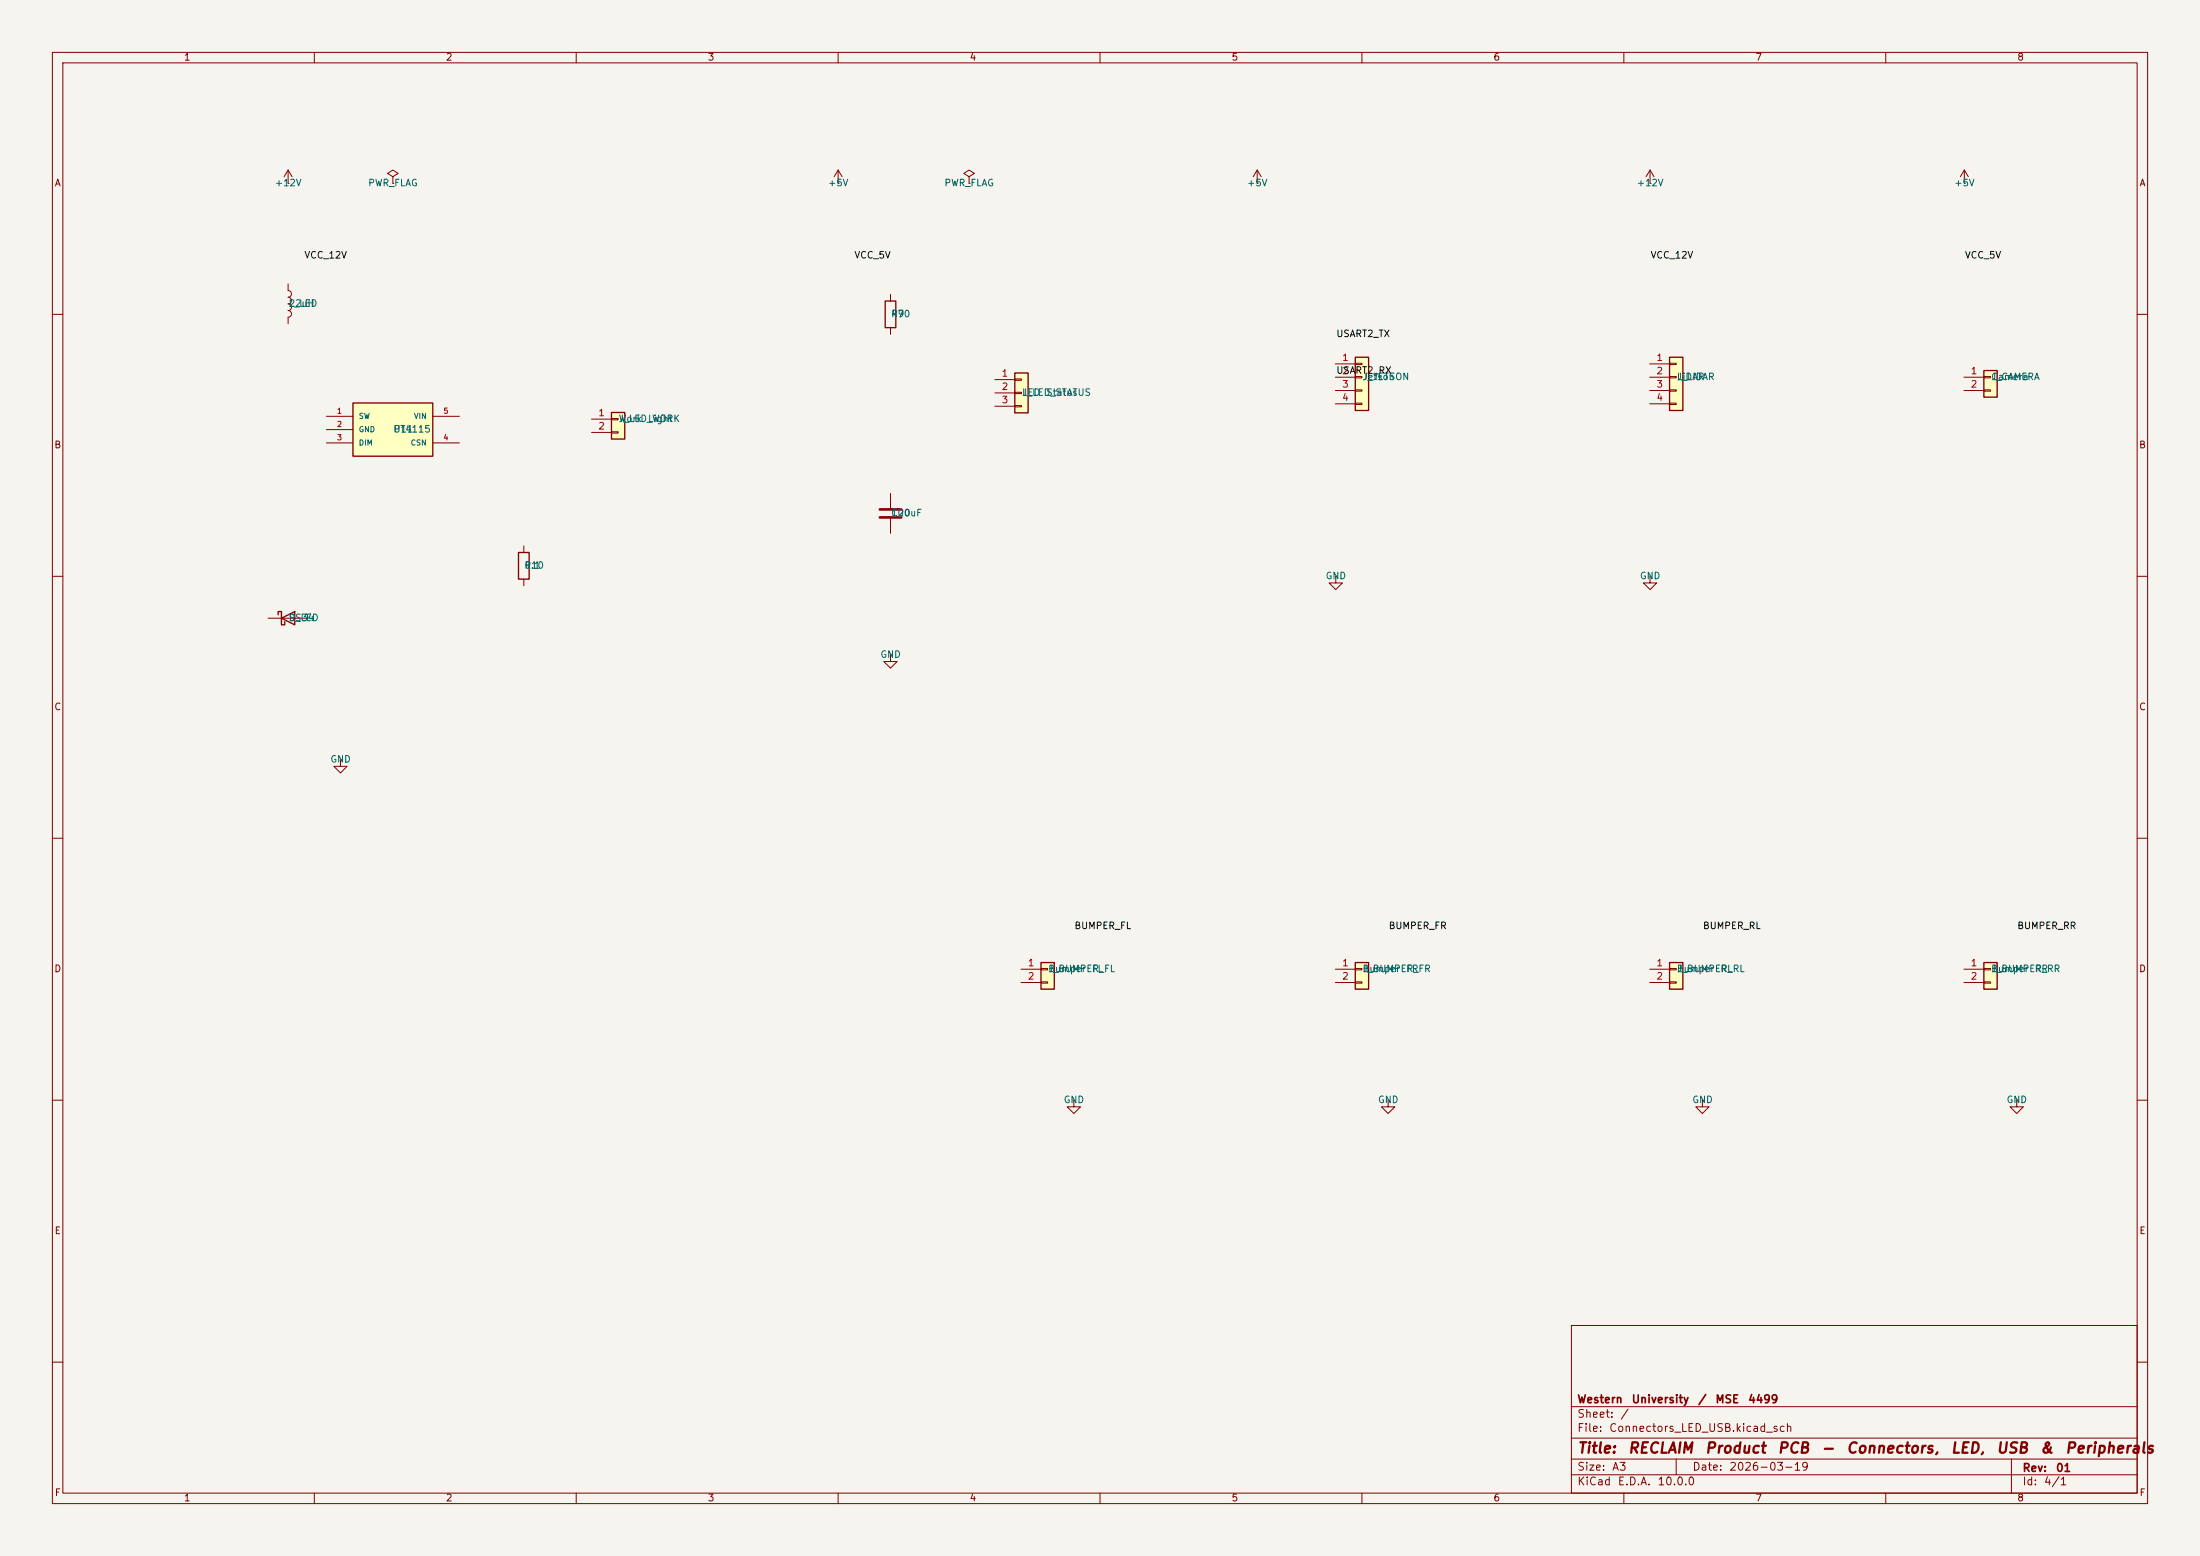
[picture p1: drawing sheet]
<svg xmlns="http://www.w3.org/2000/svg" width="420mm" height="297mm" viewBox="0 0 420 297" stroke-linecap="round" stroke-linejoin="round" font-family="sans-serif">
<path d="M0 0h420v297h-420z" fill="#f5f4ef" stroke="#f5f4ef" stroke-width=".19"/>
<g fill="none" stroke="#840000" stroke-width=".19">
<path d="M10 10h400v277h-400zM12 12h396v273h-396zM60 10v2M110 10v2M160 10v2M210 10v2M260 10v2M310 10v2M360 10v2M10 60h2M408 60h2M10 110h2"/>
<path d="M408 110h2M10 160h2M408 160h2M10 210h2M408 210h2M300 253h108v32h-108zM10 260h2M300 278.5h108M300 274.5h108M300 268.5h108M320 278.5v3M384 278.5v6.5"/>
<path d="M408 260h2M60 285v2M110 285v2M160 285v2M210 285v2M260 285v2M300 281.5h108M310 285v2M360 285v2"/>
</g>
<path d="M67.4 76.9h15.2v10.2h-15.2z" fill="#ffffc2"/>
<path d="M67.4 76.9h15.2v10.2h-15.2z" fill="none" stroke="#840000" stroke-width=".25"/>
<path d="M62.3 79.5h5.1M82.6 79.5h5.1M62.3 82h5.1M62.3 84.5h5.1M82.6 84.5h5.1" fill="none" stroke="#840000" stroke-width=".19"/>
<path d="M318.7 68.2h2.6v10.2h-2.6z" fill="#ffffc2"/>
<path d="M318.7 68.2h2.6v10.2h-2.6z" fill="none" stroke="#840000" stroke-width=".25"/>
<g fill="none" stroke="#840000" stroke-width=".19">
<path d="M240 35h.1M240 32.5l-.8 1.2M240 32.5l.8 1.2M240 32.5v2.5M315 35h.1M315 32.5l-.8 1.2M315 32.5l.8 1.2M315 32.5v2.5M375 35h.1M375 32.5l-.8 1.2M375 32.5l.8 1.2M375 32.5v2.5"/>
<path d="M314.9 69.5h3.8M314.9 72h3.8M314.9 74.5h3.8M314.9 77.1h3.8M318.7 69.3h1.3v.3h-1.3zM318.7 71.9h1.3v.2h-1.3zM318.7 74.4h1.3v.3h-1.3zM318.7 77h1.3v.2h-1.3zM315 110v1.3h1.3l-1.3 1.2-1.3-1.2h1.3M315 110h.1M205 210v1.3h1.3l-1.3 1.2-1.3-1.2h1.3M205 210h.1"/>
</g>
<path d="M198.7 183.7h2.6v5.1h-2.6z" fill="#ffffc2"/>
<path d="M198.7 183.7h2.6v5.1h-2.6z" fill="none" stroke="#840000" stroke-width=".25"/>
<path d="M194.9 185h3.8M194.9 187.5h3.8M198.7 184.9h1.3v.2h-1.3zM198.7 187.4h1.3v.3h-1.3zM265 210v1.3h1.3l-1.3 1.2-1.3-1.2h1.3M265 210h.1" fill="none" stroke="#840000" stroke-width=".19"/>
<path d="M258.7 183.7h2.6v5.1h-2.6z" fill="#ffffc2"/>
<path d="M169 57.5h2v5h-2zM258.7 183.7h2.6v5.1h-2.6z" fill="none" stroke="#840000" stroke-width=".25"/>
<g fill="none" stroke="#840000" stroke-width=".19">
<path d="M160 35h.1M160 32.5l-.8 1.2M160 32.5l.8 1.2M160 32.5v2.5M185 33.7l1-.6-1-.6-1 .6 1 .6v1.3M185 35h.1M170 56.2v1.3M170 62.5v1.3M170 94.2v2.8M170 99v2.8M170 125v1.3h1.3l-1.3 1.2-1.3-1.2h1.3M170 125h.1"/>
<path d="M254.9 185h3.8M254.9 187.5h3.8M258.7 184.9h1.3v.2h-1.3zM258.7 187.4h1.3v.3h-1.3z"/>
</g>
<path d="M168 97.2h4M168 98.8h4" fill="none" stroke="#840000" stroke-width=".51"/>
<path d="M193.7 71.2h2.6v7.6h-2.6z" fill="#ffffc2"/>
<path d="M193.7 71.2h2.6v7.6h-2.6z" fill="none" stroke="#840000" stroke-width=".25"/>
<path d="M189.9 72.5h3.8M189.9 75h3.8M189.9 77.5h3.8M193.7 72.3h1.3v.3h-1.3zM193.7 74.9h1.3v.2h-1.3zM193.7 77.4h1.3v.3h-1.3zM325 210v1.3h1.3l-1.3 1.2-1.3-1.2h1.3M325 210h.1" fill="none" stroke="#840000" stroke-width=".19"/>
<path d="M378.7 183.7h2.6v5.1h-2.6z" fill="#ffffc2"/>
<path d="M378.7 183.7h2.6v5.1h-2.6z" fill="none" stroke="#840000" stroke-width=".25"/>
<path d="M374.9 185h3.8M374.9 187.5h3.8M378.7 184.9h1.3v.2h-1.3zM378.7 187.4h1.3v.3h-1.3zM385 210v1.3h1.3l-1.3 1.2-1.3-1.2h1.3M385 210h.1" fill="none" stroke="#840000" stroke-width=".19"/>
<path d="M116.7 78.7h2.6v5.1h-2.6z" fill="#ffffc2"/>
<path d="M116.7 78.7h2.6v5.1h-2.6zM99 105.5h2v5h-2z" fill="none" stroke="#840000" stroke-width=".25"/>
<path d="M116.7 79.9h1.3v.2h-1.3zM112.9 80h3.8M112.9 82.5h3.8M116.7 82.4h1.3v.3h-1.3zM100 104.2v1.3M100 110.5v1.3" fill="none" stroke="#840000" stroke-width=".19"/>
<path d="M378.7 70.7h2.6v5.1h-2.6z" fill="#ffffc2"/>
<path d="M378.7 70.7h2.6v5.1h-2.6zM53.1 117.4v-.7h.6v2.6h.7v-.7M53.7 118l2.6-1.3v2.6z" fill="none" stroke="#840000" stroke-width=".25"/>
<path d="M374.9 72h3.8M374.9 74.5h3.8M378.7 71.9h1.3v.2h-1.3zM378.7 74.4h1.3v.3h-1.3zM51.2 118h7.6M65 145v1.3h1.3l-1.3 1.2-1.3-1.2h1.3M65 145h.1" fill="none" stroke="#840000" stroke-width=".19"/>
<path d="M258.7 68.2h2.6v10.2h-2.6z" fill="#ffffc2"/>
<path d="M258.7 68.2h2.6v10.2h-2.6z" fill="none" stroke="#840000" stroke-width=".25"/>
<path d="M254.9 69.5h3.8M254.9 72h3.8M254.9 74.5h3.8M254.9 77.1h3.8M258.7 69.3h1.3v.3h-1.3zM258.7 71.9h1.3v.2h-1.3zM258.7 74.4h1.3v.3h-1.3zM258.7 77h1.3v.2h-1.3z" fill="none" stroke="#840000" stroke-width=".19"/>
<path d="M318.7 183.7h2.6v5.1h-2.6z" fill="#ffffc2"/>
<path d="M318.7 183.7h2.6v5.1h-2.6z" fill="none" stroke="#840000" stroke-width=".25"/>
<g fill="none" stroke="#840000" stroke-width=".19">
<path d="M55 35h.1M55 32.5v2.5M55 32.5l-.8 1.2M55 32.5l.8 1.2M75 33.7l1-.6-1-.6-1 .6 1 .6v1.3M75 35h.1M55 54.2v1.3a.64 .64 0 0 1 .6 .6 .64 .64 0 0 1-.6 .6 .64 .64 0 0 1 .6 .7 .64 .64 0 0 1-.6 .6 .64 .64 0 0 1 .6 .6 .64 .64 0 0 1-.6 .7 .64 .64 0 0 1 .6 .6 .64 .64 0 0 1-.6 .7M55 60.5v1.3M255 110v1.3h1.3l-1.3 1.2-1.3-1.2h1.3M255 110h.1M314.9 185h3.8M314.9 187.5h3.8"/>
<path d="M318.7 184.9h1.3v.2h-1.3zM318.7 187.4h1.3v.3h-1.3z"/>
</g>
<g font-size="2" fill="#840000">
<text x="301" y="277.9">Title:</text>
<text x="310.6" y="277.9">RECLAIM</text>
<text x="325.4" y="277.9">Product</text>
<text x="339.2" y="277.9">PCB</text>
<text x="347.5" y="277.9">-</text>
<text x="352.3" y="277.9">Connectors,</text>
<text x="372.3" y="277.9">LED,</text>
<text x="381" y="277.9">USB</text>
<text x="389.3" y="277.9">&amp;</text>
<text x="394.1" y="277.9">Peripherals</text>
</g>
<g font-size="1.5" fill="#840000">
<text x="301" y="268.2">Western</text>
<text x="311.4" y="268.2">University</text>
<text x="324" y="268.2">/</text>
<text x="327.4" y="268.2">MSE</text>
<text x="333.6" y="268.2">4499</text>
<text x="301" y="273.7">File:</text>
<text x="301" y="271">Sheet:</text>
<text x="307.1" y="273.7">Connectors_LED_USB.kicad_sch</text>
<text x="309.2" y="271">/</text>
<text x="301" y="281.1">Size:</text>
<text x="307.6" y="281.1">A3</text>
<text x="323" y="281.1">Date:</text>
<text x="330" y="281.1">2026-03-19</text>
<text x="386" y="281.3">Rev:</text>
<text x="392.4" y="281.3">01</text>
<text x="301" y="283.9">KiCad</text>
<text x="308.7" y="283.9">E.D.A.</text>
<text x="316.3" y="283.9">10.0.0</text>
<text x="386" y="283.9">Id:</text>
<text x="390.1" y="283.9">4/1</text>
</g>
<g font-size="1.3" fill="#840000">
<text x="35" y="11.9">1</text>
<text x="85" y="11.9">2</text>
<text x="135" y="11.9">3</text>
<text x="185" y="11.9">4</text>
<text x="235" y="11.9">5</text>
<text x="285" y="11.9">6</text>
<text x="335" y="11.9">7</text>
<text x="385" y="11.9">8</text>
<text x="10.3" y="35.9">A</text>
<text x="408.3" y="35.9">A</text>
<text x="10.3" y="85.9">B</text>
<text x="408.2" y="85.9">B</text>
<text x="10.3" y="135.9">C</text>
<text x="408.2" y="135.9">C</text>
<text x="10.3" y="185.9">D</text>
<text x="408.2" y="185.9">D</text>
<text x="10.3" y="235.9">E</text>
<text x="408.3" y="235.9">E</text>
<text x="10.3" y="285.9">F</text>
<text x="35" y="286.9">1</text>
<text x="85" y="286.9">2</text>
<text x="135" y="286.9">3</text>
<text x="185" y="286.9">4</text>
<text x="235" y="286.9">5</text>
<text x="285" y="286.9">6</text>
<text x="335" y="286.9">7</text>
<text x="385" y="286.9">8</text>
<text x="408.3" y="285.9">F</text>
</g>
<g font-size="1.3" fill="#006464">
<text x="52.4" y="35.9">+12V</text>
<text x="70.2" y="35.9">PWR_FLAG</text>
<text x="158" y="35.9">+5V</text>
<text x="180.2" y="35.9">PWR_FLAG</text>
<text x="238" y="35.9">+5V</text>
<text x="312.4" y="35.9">+12V</text>
<text x="373" y="35.9">+5V</text>
<text x="55" y="58.9">22uH</text>
<text x="55" y="58.9">L_LED</text>
<text x="170" y="60.9">R9</text>
<text x="170" y="60.9">470</text>
<text x="195" y="75.9">LED</text>
<text x="195" y="75.9">J_LED_STATUS</text>
<text x="199.6" y="75.9">Status</text>
<text x="260" y="72.9">J_JETSON</text>
<text x="260" y="72.9">Jetson</text>
<text x="320" y="72.9">J_LIDAR</text>
<text x="320" y="72.9">LiDAR</text>
<text x="380" y="72.9">Camera</text>
<text x="380" y="72.9">J_CAMERA</text>
<text x="75" y="82.9">U11</text>
<text x="75" y="82.9">PT4115</text>
<text x="118" y="80.9">Work</text>
<text x="118" y="80.9">J_LED_WORK</text>
<text x="123.6" y="80.9">Light</text>
<text x="170" y="98.9">100uF</text>
<text x="170" y="98.9">C2</text>
<text x="100" y="108.9">R10</text>
<text x="100" y="108.9">0.1</text>
<text x="253" y="110.9">GND</text>
<text x="313" y="110.9">GND</text>
<text x="55" y="118.9">D_LED</text>
<text x="55" y="118.9">SS34</text>
<text x="168" y="125.9">GND</text>
<text x="63" y="145.9">GND</text>
<text x="200" y="185.9">J_BUMPER_FL</text>
<text x="200" y="185.9">Bumper</text>
<text x="208.3" y="185.9">FL</text>
<text x="260" y="185.9">J_BUMPER_FR</text>
<text x="260" y="185.9">Bumper</text>
<text x="268.3" y="185.9">FR</text>
<text x="320" y="185.9">J_BUMPER_RL</text>
<text x="320" y="185.9">Bumper</text>
<text x="328.3" y="185.9">RL</text>
<text x="380" y="185.9">J_BUMPER_RR</text>
<text x="380" y="185.9">Bumper</text>
<text x="388.3" y="185.9">RR</text>
<text x="203" y="210.9">GND</text>
<text x="263" y="210.9">GND</text>
<text x="323" y="210.9">GND</text>
<text x="383" y="210.9">GND</text>
</g>
<g font-size="1.3" fill="#0f0f0f">
<text x="58" y="49.7">VCC_12V</text>
<text x="163" y="49.7">VCC_5V</text>
<text x="315" y="49.7">VCC_12V</text>
<text x="375" y="49.7">VCC_5V</text>
<text x="255" y="64.7">USART2_TX</text>
<text x="255" y="71.7">USART2_RX</text>
<text x="205" y="177.7">BUMPER_FL</text>
<text x="265" y="177.7">BUMPER_FR</text>
<text x="325" y="177.7">BUMPER_RL</text>
<text x="385" y="177.7">BUMPER_RR</text>
</g>
<g font-size="1.3" fill="#a90000">
<text x="256.1" y="69.2">1</text>
<text x="256.1" y="71.7">2</text>
<text x="316.1" y="69.2">1</text>
<text x="316.1" y="71.7">2</text>
<text x="376.1" y="71.7">1</text>
<text x="191.1" y="72.2">1</text>
<text x="191.1" y="74.7">2</text>
<text x="191.1" y="77.3">3</text>
<text x="256.1" y="74.3">3</text>
<text x="256.1" y="76.8">4</text>
<text x="316.1" y="74.3">3</text>
<text x="316.1" y="76.8">4</text>
<text x="376.1" y="74.3">2</text>
<text x="114.1" y="79.7">1</text>
<text x="114.1" y="82.3">2</text>
<text x="196.1" y="184.7">1</text>
<text x="256.1" y="184.7">1</text>
<text x="316.1" y="184.7">1</text>
<text x="376.1" y="184.7">1</text>
<text x="196.1" y="187.3">2</text>
<text x="256.1" y="187.3">2</text>
<text x="316.1" y="187.3">2</text>
<text x="376.1" y="187.3">2</text>
</g>
<g font-size="1" fill="#a90000">
<text x="64.2" y="79.2">1</text>
<text x="64.2" y="81.7">2</text>
<text x="84.5" y="79.2">5</text>
<text x="64.2" y="84.3">3</text>
<text x="84.5" y="84.3">4</text>
</g>
<g font-size="1" fill="#006464">
<text x="68.4" y="80.2">SW</text>
<text x="68.4" y="82.7">GND</text>
<text x="78.9" y="80.2">VIN</text>
<text x="68.4" y="85.3">DIM</text>
<text x="78.3" y="85.3">CSN</text>
</g>
</svg>
